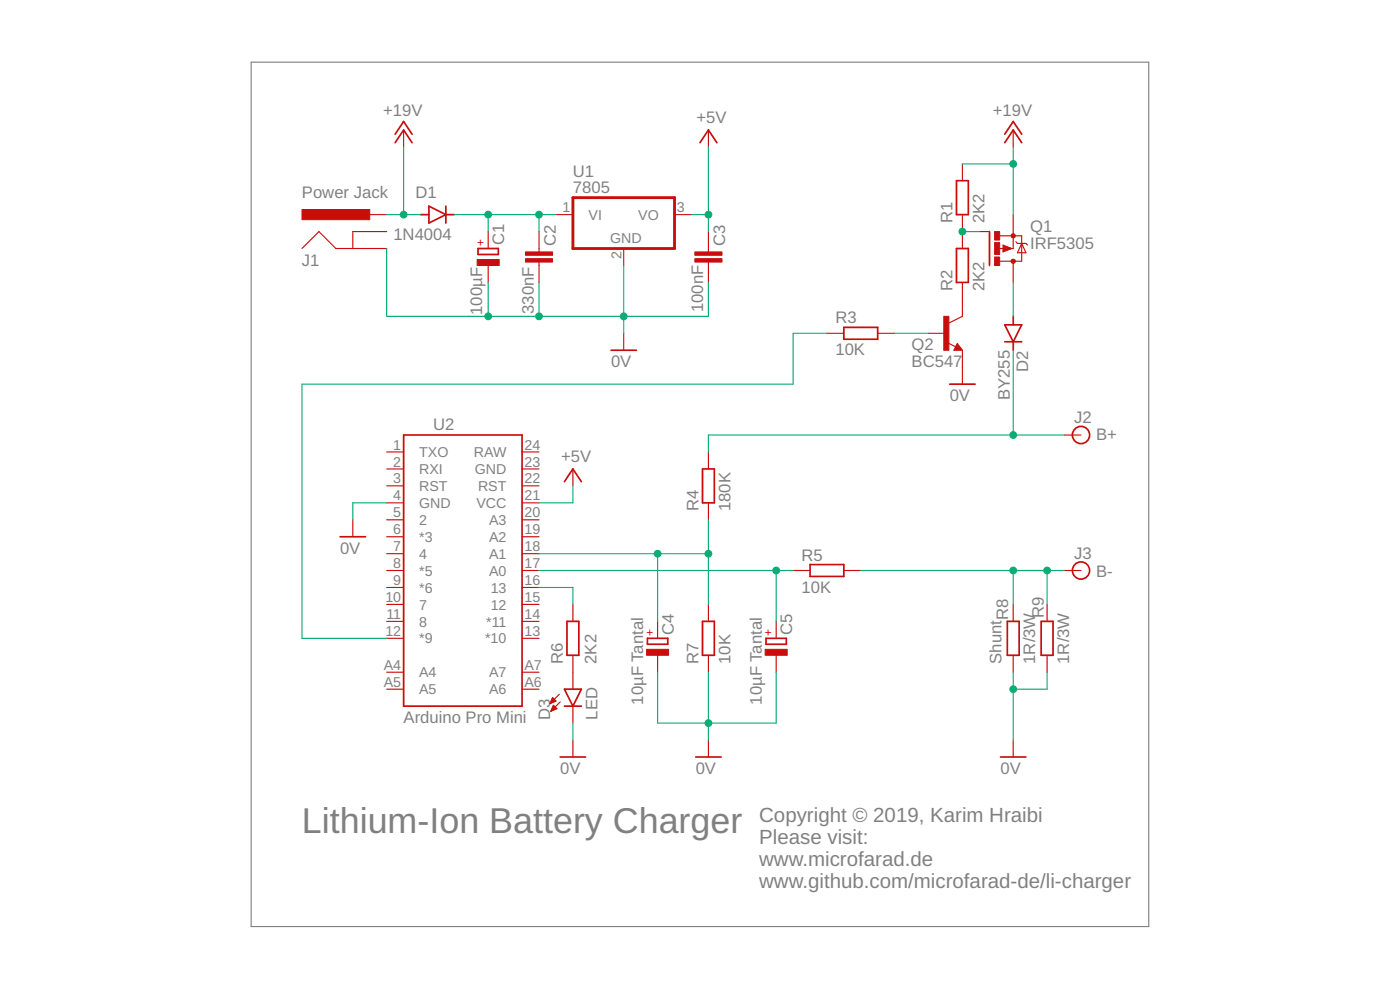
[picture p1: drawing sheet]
<svg xmlns="http://www.w3.org/2000/svg" width="210mm" height="148mm" viewBox="0 0 210 148" stroke-linecap="round" stroke-linejoin="round" font-family="sans-serif">
<path d="M37.7 9.3h134.5v129.5h-134.5z" fill="none" stroke="#808080" stroke-width=".17"/>
<g fill="none" stroke="#c90d0c" stroke-width=".25">
<path d="M59.2 21.4l1.3-1.9 1.3 1.9M59.2 20.1l1.3-1.9 1.3 1.9M63 32.2h1.3M64.3 30.9l2.5 1.3-2.5 1.2zM66.8 32.2h1.3M66.8 30.9v2.5M71.7 37.2h3v.9h-3zM104.9 21.4l1.3-1.9 1.3 1.9M143.4 27.1h1.8v5.1h-1.8zM143.4 37.2h1.8v5.1h-1.8zM148.4 34.7v5.1M150.6 21.4l1.3-1.9 1.3 1.9"/>
<path d="M150.6 20.1l1.3-1.9 1.3 1.9M91.6 52.5h3.8M126.5 49h5.1v1.8h-5.1zM142.4 57.6h3.8M143.5 52l.2 .2h-.4l.2-.5 .5 .6h-.7M150.6 48.7h2.6l-1.3 2.5zM150.6 51.2h2.6M151.9 47.4v1.3M151.9 51.2v1.3M60.5 65.2h17.8v40.6h-17.8zM84.6 72.2l1.3-1.9 1.3 1.9M105.3 70.3h1.8v5h-1.8z"/>
<path d="M51 80.4h3.8M85 93.1h1.8v5.1h-1.8zM97.1 95.6h3v.9h-3zM105.3 93.1h1.8v5.1h-1.8zM114.9 95.6h3v.9h-3zM121.5 84.6h5v1.8h-5zM151 93.1h1.8v5.1h-1.8zM156.1 93.1h1.8v5.1h-1.8zM84 113.4h3.8M84.6 105.8h2.6M84.6 103.3h2.6l-1.3 2.5zM104.3 113.4h3.8"/>
<path d="M150 113.4h3.8"/>
<circle cx="162.1" cy="65.2" r="1.29"/>
<circle cx="162.1" cy="85.5" r="1.29"/>
</g>
<g fill="none" stroke="#c90d0c" stroke-width=".17">
<path d="M60.5 19.5v2.5M106.2 19.5v2.5M151.9 19.5v2.5M45.3 37.2l2.5-2.5 2.6 2.5h7.6M55.4 32.2h2.6M58 34.7h-5.1v2.5M73.2 34.7v2.5M73.2 39.8v2.5M80.8 34.7v3M80.8 39.3v3M83.4 32.2h2.5M93.5 37.2v2.6"/>
<path d="M101.1 32.2h2.6M106.2 34.7v3M106.2 39.3v3M144.3 24.6v2.5M144.3 32.2v5M146.8 34.7h1.6M149.6 37.2h.9M149.9 35.3h3.3v3.8h-3.3M150.4 36.7l1.3 .5-1.3 .5zM151.9 32.2v5h-.3M151.9 39.1v3.2M152.3 36.2l.2 .3h1.3l.3 .2"/>
<path d="M153.2 36.5l.6 1.4h-1.3zM93.5 49.9v2.6M124 49.9h2.5M131.6 49.9h2.5M139.2 49.9h2.6M142.1 51.4l1.2 .6M143.5 51.5l.8 1h-1.3zM144.3 42.3v5.1l-2 1M144.3 52.5v5.1M52.9 77.9v2.5M58 77.9h2.5M58 75.3h2.5"/>
<path d="M58 70.3h2.5M58 67.7h2.5M58 72.8h2.5M78.3 77.9h2.5M78.3 75.3h2.5M78.3 70.3h2.5M78.3 67.7h2.5M78.3 72.8h2.5M85.9 70.3v2.5M106.2 67.7v2.6M106.2 75.3v2.6M159.5 65.2h2.6"/>
<path d="M58 80.4h2.5M58 83h2.5M58 85.5h2.5M58 88h2.5M58 90.6h2.5M58 93.1h2.5M58 95.6h2.5M78.3 80.4h2.5M78.3 83h2.5M78.3 85.5h2.5M78.3 88h2.5M78.3 90.6h2.5"/>
<path d="M78.3 93.1h2.5M78.3 95.6h2.5M85.9 90.6v2.5M85.9 98.2v5.1M98.6 93.1v2.5M98.6 98.2v2.5M106.2 90.6v2.5M106.2 98.2v2.5M116.4 93.1v2.5M116.4 98.2v2.5M118.9 85.5h2.6M126.5 85.5h2.6"/>
<path d="M151.9 90.6v2.5M151.9 98.2v2.5M157 90.6v2.5M157 98.2v2.5M159.5 85.5h2.6M58 100.7h2.5M58 103.3h2.5M78.3 100.7h2.5M78.3 103.3h2.5M82.5 105.3h.2M82.5 105.2h.4M82.6 105.1h.6"/>
<path d="M82.6 106.5h.1M82.7 105h.6M82.7 106.4h.2M82.7 106.3h.5M82.7 104.8h.5M82.8 104.7h.3M82.8 106.2h.7M82.8 104.6h.1M82.8 106h.6M82.8 104.5l.6 .5-.9 .4zM82.9 105.9h.3M82.9 105.8h.2"/>
<path d="M83 105.7h.1M83.5 106.2l-.5-.5-.4 .9M83.5 106.2l-.9 .4M83.9 104l-1.4 1.4M84 105.2l-1.4 1.4M85.9 105.8v2.5M85.9 110.9v2.5M106.2 110.9v2.5M151.9 110.9v2.5"/>
</g>
<g fill="#c90d0c" stroke="#c90d0c" stroke-width=".15">
<path d="M78.8 38.8h4v.5h-4z"/>
<path d="M78.8 37.7h4v.5h-4z"/>
<path d="M149.1 34.7h.8v1.3h-.8z"/>
<path d="M149.1 38.5h.8v1.3h-.8z"/>
<path d="M149.1 36.3h.8v1.8h-.8z"/>
<path d="M45.3 31.4h10.1v1.5h-10.1z"/>
<path d="M104.2 38.8h4v.5h-4z"/>
<path d="M104.2 37.7h4v.5h-4z"/>
<path d="M141.5 47.4h.8v5.1h-.8z"/>
<path d="M71.5 38.9h3.3v.9h-3.3z"/>
<path d="M96.9 97.3h3.3v.9h-3.3z"/>
<path d="M114.7 97.3h3.3v.9h-3.3z"/>
</g>
<path d="M150.5 37l.9 .2-.9 .3v-.3h.3" fill="none" stroke="#c90d0c" stroke-width=".32"/>
<g fill="#c90d0c" stroke="#c90d0c" stroke-width=".15">
<circle cx="151.9" cy="35.3" r=".33"/>
<circle cx="151.9" cy="39.1" r=".33"/>
</g>
<path d="M85.9 29.6h15.2v7.6h-15.2z" fill="none" stroke="#c90d0c" stroke-width=".42"/>
<g fill="none" stroke="#0dab76" stroke-width=".17">
<path d="M58 37.2v10.2h48.2v-5.1M58 32.2h5M60.5 22v10.2M68.1 32.2h15.3M73.2 32.2v2.5M80.8 32.2v2.5M93.5 39.8v10.1M103.7 32.2h2.5M106.2 22v12.7M144.3 24.6h7.6M144.3 34.7h2.5M151.9 22v10.2"/>
<path d="M73.2 42.3v5.1M80.8 42.3v5.1M124 49.9h-5.1v7.7h-73.6v38h12.7M134.1 49.9h5.1M151.9 42.3v5.1M151.9 52.5v12.7M58 75.3h-5.1v2.6M85.9 72.8v2.5h-5.1M106.2 77.9v12.7M159.5 65.2h-53.3v2.5M80.8 88h5.1v2.6M80.8 85.5h38.1"/>
<path d="M80.8 83h25.4M98.6 83v10.1M116.4 85.5v7.6M129.1 85.5h30.4M151.9 85.5v5.1M157 85.5v5.1M85.9 108.3v2.6M98.6 100.7v7.6h17.8v-7.6M106.2 100.7v10.2M151.9 100.7v10.2M157 100.7v2.6h-5.1"/>
</g>
<g fill="#0dab76" stroke="#0dab76" stroke-width=".15">
<circle cx="151.9" cy="24.6" r=".51"/>
<circle cx="151.9" cy="103.3" r=".51"/>
<circle cx="106.2" cy="108.3" r=".51"/>
<circle cx="93.5" cy="47.4" r=".51"/>
<circle cx="80.8" cy="47.4" r=".51"/>
<circle cx="73.2" cy="47.4" r=".51"/>
<circle cx="106.2" cy="32.2" r=".51"/>
<circle cx="151.9" cy="85.5" r=".51"/>
<circle cx="157" cy="85.5" r=".51"/>
<circle cx="151.9" cy="65.2" r=".51"/>
<circle cx="98.6" cy="83" r=".51"/>
<circle cx="106.2" cy="83" r=".51"/>
<circle cx="116.4" cy="85.5" r=".51"/>
<circle cx="144.3" cy="34.7" r=".51"/>
<circle cx="80.8" cy="32.2" r=".51"/>
<circle cx="73.2" cy="32.2" r=".51"/>
<circle cx="60.5" cy="32.2" r=".51"/>
</g>
<text font-size="5.4" fill="#808080" x="45.3" y="124.8">Lithium-Ion Battery Charger</text>
<g font-size="3.1" fill="#808080">
<text x="113.8" y="123.2">Copyright © 2019, Karim Hraibi</text>
<text x="113.8" y="126.5">Please visit:</text>
<text x="113.8" y="129.8">www.microfarad.de</text>
<text x="113.8" y="133.1">www.github.com/microfarad-de/li-charger</text>
</g>
<g font-size="2.5" fill="#808080">
<text x="57.5" y="17.4">+19V</text>
<text x="148.9" y="17.4">+19V</text>
<text x="104.4" y="18.4">+5V</text>
<text x="45.3" y="29.6">Power Jack</text>
<text x="62.3" y="29.6">D1</text>
<text x="85.9" y="29">7805</text>
<text x="85.9" y="26.4">U1</text>
<text x="59" y="36">1N4004</text>
<text x="142.8" y="33.4" transform="rotate(-90 142.8 33.4)">R1</text>
<text x="147.6" y="33.4" transform="rotate(-90 147.6 33.4)">2K2</text>
<text x="154.5" y="34.7">Q1</text>
<text x="45.3" y="39.8">J1</text>
<text x="75.6" y="36.8" transform="rotate(-90 75.6 36.8)">C1</text>
<text x="83.4" y="36.9" transform="rotate(-90 83.4 36.9)">C2</text>
<text x="108.7" y="36.9" transform="rotate(-90 108.7 36.9)">C3</text>
<text x="154.5" y="37.2">IRF5305</text>
<text x="72.3" y="47.2" transform="rotate(-90 72.3 47.2)">100µF</text>
<text x="80.1" y="47" transform="rotate(-90 80.1 47)">330nF</text>
<text x="105.4" y="46.8" transform="rotate(-90 105.4 46.8)">100nF</text>
<text x="142.8" y="43.6" transform="rotate(-90 142.8 43.6)">R2</text>
<text x="147.6" y="43.6" transform="rotate(-90 147.6 43.6)">2K2</text>
<text x="125.3" y="53.2">10K</text>
<text x="125.3" y="48.4">R3</text>
<text x="136.7" y="52.5">Q2</text>
<text x="91.6" y="55">0V</text>
<text x="136.7" y="55">BC547</text>
<text x="151.4" y="60" transform="rotate(-90 151.4 60)">BY255</text>
<text x="154.2" y="55.7" transform="rotate(-90 154.2 55.7)">D2</text>
<text x="64.9" y="64.4">U2</text>
<text x="142.4" y="60.1">0V</text>
<text x="161.1" y="63.4">J2</text>
<text x="164.4" y="65.9">B+</text>
<text x="84.1" y="69.2">+5V</text>
<text x="104.7" y="76.6" transform="rotate(-90 104.7 76.6)">R4</text>
<text x="109.5" y="76.6" transform="rotate(-90 109.5 76.6)">180K</text>
<text x="51" y="82.9">0V</text>
<text x="120.2" y="84">R5</text>
<text x="161.1" y="83.7">J3</text>
<text x="120.2" y="88.8">10K</text>
<text x="164.4" y="86.5">B-</text>
<text x="101" y="95.2" transform="rotate(-90 101 95.2)">C4</text>
<text x="118.8" y="95.2" transform="rotate(-90 118.8 95.2)">C5</text>
<text x="151.2" y="92.8" transform="rotate(-90 151.2 92.8)">R8</text>
<text x="156.5" y="92.6" transform="rotate(-90 156.5 92.6)">R9</text>
<text x="84.4" y="99.4" transform="rotate(-90 84.4 99.4)">R6</text>
<text x="89.5" y="99.4" transform="rotate(-90 89.5 99.4)">2K2</text>
<text x="104.7" y="99.4" transform="rotate(-90 104.7 99.4)">R7</text>
<text x="109.5" y="99.4" transform="rotate(-90 109.5 99.4)">10K</text>
<text x="150.1" y="99.4" transform="rotate(-90 150.1 99.4)">Shunt</text>
<text x="155.2" y="99.4" transform="rotate(-90 155.2 99.4)">1R/3W</text>
<text x="160.3" y="99.4" transform="rotate(-90 160.3 99.4)">1R/3W</text>
<text x="82.5" y="107.8" transform="rotate(-90 82.5 107.8)">D3</text>
<text x="89.6" y="107.8" transform="rotate(-90 89.6 107.8)">LED</text>
<text x="96.4" y="105.6" transform="rotate(-90 96.4 105.6)">10µF Tantal</text>
<text x="114.2" y="105.6" transform="rotate(-90 114.2 105.6)">10µF Tantal</text>
<text x="60.5" y="108.3">Arduino Pro Mini</text>
<text x="84" y="116">0V</text>
<text x="104.3" y="116">0V</text>
<text x="150" y="116">0V</text>
</g>
<g font-size="2.1" fill="#808080">
<text x="84.4" y="31.8">1</text>
<text x="88.2" y="32.9">VI</text>
<text x="95.7" y="32.9">VO</text>
<text x="101.5" y="31.8">3</text>
<text x="91.5" y="36.5">GND</text>
<text x="93.2" y="38.8" transform="rotate(-90 93.2 38.8)">2</text>
<text x="59" y="69.9">2</text>
<text x="59" y="67.4">1</text>
<text x="62.8" y="71">RXI</text>
<text x="62.8" y="68.5">TXO</text>
<text x="71" y="68.5">RAW</text>
<text x="71.2" y="71">GND</text>
<text x="78.6" y="69.9">23</text>
<text x="78.6" y="67.4">24</text>
<text x="59" y="77.5">5</text>
<text x="59" y="75">4</text>
<text x="59" y="72.4">3</text>
<text x="62.8" y="76.1">GND</text>
<text x="62.8" y="73.5">RST</text>
<text x="71.4" y="76.1">VCC</text>
<text x="71.7" y="73.5">RST</text>
<text x="78.6" y="77.5">20</text>
<text x="78.6" y="72.4">22</text>
<text x="78.6" y="75">21</text>
<text x="59" y="80">6</text>
<text x="59" y="82.6">7</text>
<text x="62.8" y="78.6">2</text>
<text x="62.8" y="81.2">*3</text>
<text x="62.8" y="83.7">4</text>
<text x="73.3" y="83.7">A1</text>
<text x="73.3" y="81.2">A2</text>
<text x="73.3" y="78.6">A3</text>
<text x="78.6" y="82.6">18</text>
<text x="78.6" y="80">19</text>
<text x="59" y="85.1">8</text>
<text x="59" y="87.7">9</text>
<text x="62.8" y="86.2">*5</text>
<text x="62.8" y="88.8">*6</text>
<text x="73.3" y="86.2">A0</text>
<text x="73.6" y="88.8">13</text>
<text x="78.6" y="87.7">16</text>
<text x="78.6" y="85.1">17</text>
<text x="57.8" y="90.2">10</text>
<text x="57.8" y="95.3">12</text>
<text x="57.9" y="92.7">11</text>
<text x="62.8" y="91.3">7</text>
<text x="62.8" y="93.9">8</text>
<text x="72.9" y="93.9">*11</text>
<text x="73.6" y="91.3">12</text>
<text x="78.6" y="95.3">13</text>
<text x="78.6" y="92.7">14</text>
<text x="78.6" y="90.2">15</text>
<text x="57.5" y="100.4">A4</text>
<text x="62.8" y="96.4">*9</text>
<text x="62.8" y="101.5">A4</text>
<text x="72.7" y="96.4">*10</text>
<text x="73.3" y="101.5">A7</text>
<text x="78.6" y="100.4">A7</text>
<text x="57.5" y="102.9">A5</text>
<text x="62.8" y="104">A5</text>
<text x="73.3" y="104">A6</text>
<text x="78.6" y="102.9">A6</text>
</g>
<g font-size="1.8" fill="#c90d0c">
<text x="72.6" y="36.8" transform="rotate(-90 72.6 36.8)">+</text>
<text x="98" y="95.2" transform="rotate(-90 98 95.2)">+</text>
<text x="115.8" y="95.2" transform="rotate(-90 115.8 95.2)">+</text>
</g>
</svg>
